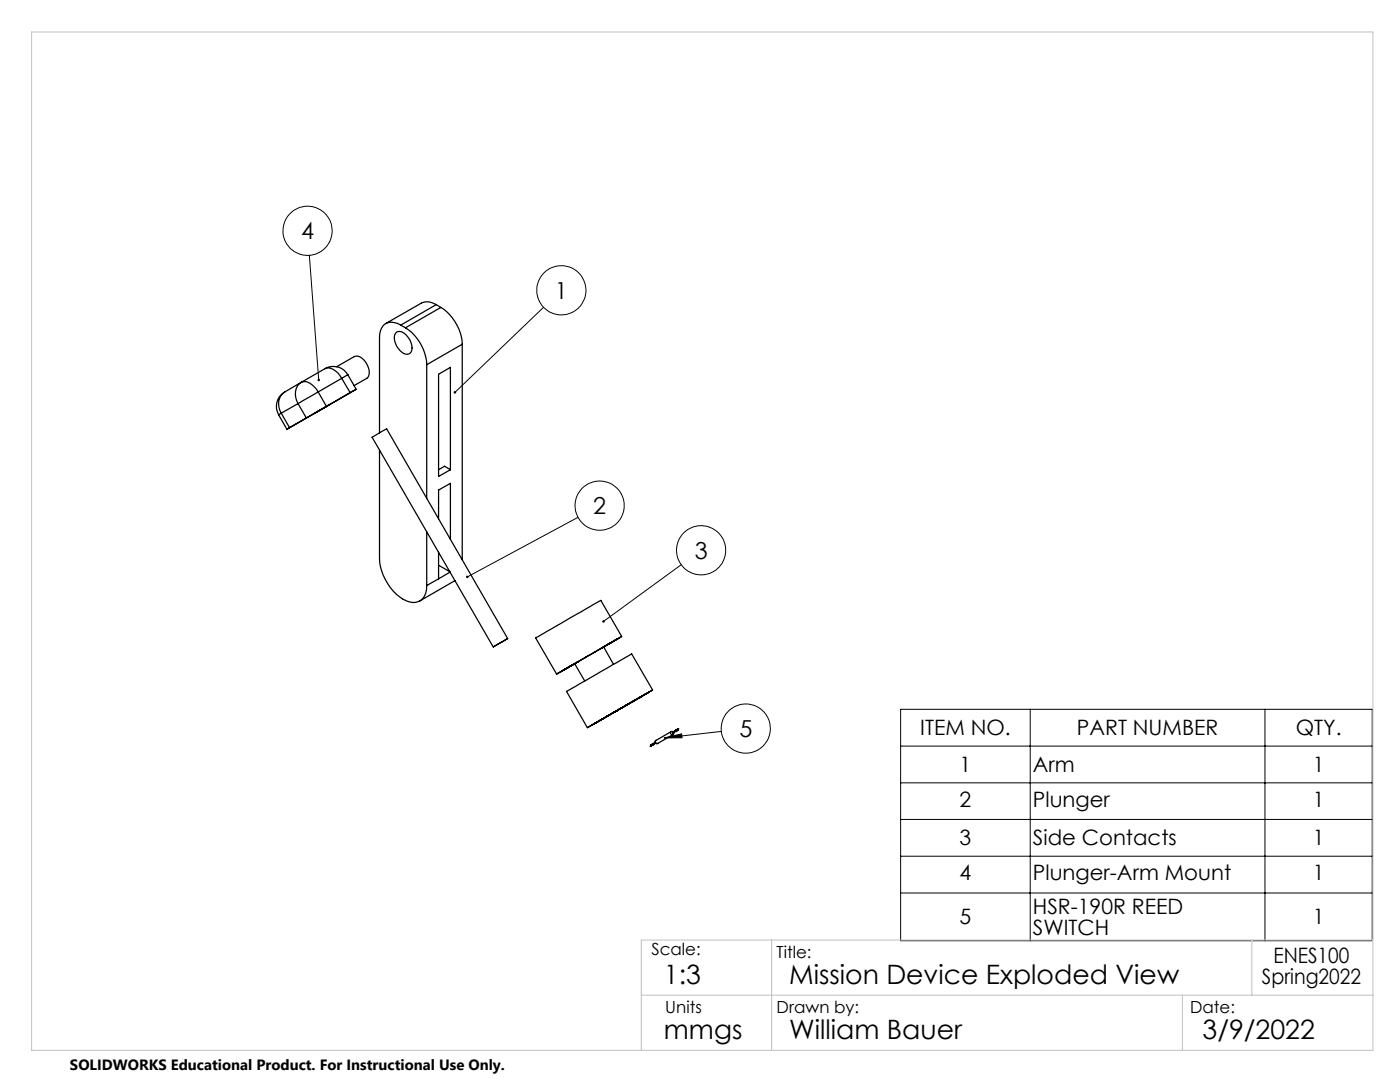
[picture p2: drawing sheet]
<svg xmlns="http://www.w3.org/2000/svg" width="279mm" height="216mm" viewBox="0 0 279 216" stroke-linecap="round" stroke-linejoin="round" font-family="sans-serif">
<circle cx="134.8" cy="145.9" r=".06" fill="none" stroke="#808080" stroke-width=".25"/>
<g fill="none" stroke="#000" stroke-width=".2">
<path d="M61.7 50.9l1.9 24.9M108.5 61.3l-17.7 17M115.4 103.2l-22.1 11.9M136 112.7l-15.6 11.3M132.5 147.2l3.5-.8 .1 .8zM144 145.9l-11.5 1.3M179.7 141.5h94.2v46.2h-94.2zM179.7 148.9h94.2M179.7 156.2h94.2M205.6 141.5v46.2M252.4 141.5v46.2M179.7 163.5h94.2"/>
<path d="M179.7 170.9h94.2M179.7 178.2h94.2"/>
<circle cx="61.4" cy="46.1" r="4.9"/>
<circle cx="112" cy="57.9" r="4.9"/>
<circle cx="119.7" cy="100.9" r="4.9"/>
<circle cx="139.9" cy="109.8" r="4.9"/>
<circle cx="148.8" cy="145.4" r="4.9"/>
</g>
<path d="M6.3 6.4h267.7v203.2h-267.7zM128 198.6h146M154 187.6v22M236 198.6v11M249.8 187.6v11M274 187.6h-146v22" fill="none" stroke="#c0c0c0" stroke-width=".2"/>
<path d="M90.6 78.1v.3l.2-.1-.2 .2a.26 .26 0 0 0 .4 0 .26 .26 0 0 0 0-.4 .26 .26 0 0 0-.4 0zM63.4 75.7a.25 .25 0 0 0 0 .2 .25 .25 0 0 0 .2 .2v-.3v.3a.26 .26 0 0 0 .2-.4 .26 .26 0 0 0-.4 0zM93.1 114.9l-.1 .3 .3-.1-.3 .1a.26 .26 0 0 0 .4 .1 .26 .26 0 0 0 .1-.4 .26 .26 0 0 0-.4 0zM120.2 123.9v.2l.2-.1-.2 .1a.25 .25 0 0 0 .4 .1 .25 .25 0 0 0 0-.4 .25 .25 0 0 0-.4 .1zM132.5 147.2l3.5-.8 .1 .8z" fill="#000"/>
<g fill="none" stroke="#000" stroke-width=".25">
<path d="M56.8 78.2a3.3 3.3 0 0 0-1.2 4.6M56.8 78.2a3 3 0 0 0-.7 4.2M60.1 76.3a3.1 3.1 0 0 0-.6 4.2M60.1 76.3a2.3 2.3 0 0 1 2.6 .9l.8 1M60.1 76.3l-3.3 1.9M63.5 78.2l-4 2.3M63.5 78.2l1.7 2.9M64.9 73.6a3.3 3.3 0 0 1 4.5 1.2M64.9 73.6a2.35 2.35 0 0 1 2.6 .8l.7 1.1M64.9 73.6l-4.8 2.7M67.2 73.2l3.5-2a1.75 1.75 0 0 1 2 .8 2.88 2.88 0 0 1 .7 3.4l-2.7 1.5M68.2 75.5l-4.7 2.7"/>
<path d="M68.2 75.5l1.7 2.9M69.4 74.8l-1.2 .7M69.4 74.8l1.7 2.9M69.9 78.4l1.2-.7-13.8 8 .5-.4M69.9 78.4l-4.7 2.7M79.2 66.3a1.74 1.74 0 0 1 2.1 .8 2.75 2.75 0 0 1 .6 3.3 1.5 1.5 0 0 1-2.1-.5 3 3 0 0 1-.8-3.4zM80 64.9a2.77 2.77 0 0 0-3.6 .2 3.7 3.7 0 0 0-.7 2.2v19.1M80 64.9l.9 .5M80.9 65.4a9.4 9.4 0 0 1 4.3 7.4M85.2 72.8v26.6M87.1 60.8a2.96 2.96 0 0 0-3-.3l-7.1 4.1M87.1 60.8l-7.1 4.1"/>
<path d="M87.1 60.8l.9 .5M87.5 74.7l2.4-1.4v20.4l-2.4 1.4zM88 61.3a9.4 9.4 0 0 1 4.3 7.4M88 61.3l-7.1 4.1M92.3 68.7l-7.1 4.1M92.3 68.7v43M55.6 82.8l1.7 2.9M56.1 82.4l-.5 .4M56.1 82.4l1.7 2.9M59.5 80.5l1.6 2.9M59.5 80.5l-3.4 1.9M61.1 83.4l-3.3 1.9"/>
<path d="M62.7 82.5l2.9-1.7zM65.2 81.1l-4.1 2.3M75.7 89.8v21.6a10.2 10.2 0 0 0 5.4 8.5 2.68 2.68 0 0 0 4-2.3l.1-.8M87.5 93.7l1.2-.7 1.2 .7M85.2 106.1v10.7M87.5 103.5v-5.7l2.4-1.4v11.2M87.5 110.2v5.3M87.5 115.5l-2.3 1.3M87.5 112.8l2.3 1.3M89.8 114.2l-2.3 1.3M90.8 115.9l-7 4M98.5 129l2.8-1.6z"/>
<path d="M101.3 127.4l-24.1-41.9-2.9 1.7 24.1 41.9M113.3 133.2h.1M114.7 132.4l-2.9 1.7 1.5-.9M114.7 132.4l2 3.5M114.7 132.4l-1.4 .8M115.3 132.1l-.6 .3M115.3 132.1h.1M116.8 131.2l.1-.1-4.4 2.6 2.8-1.6M116.8 131.2h.1M120 129.4l2.8-1.7-6 3.5M120 129.4h.1M120.5 129.1l3.6-2.1-13 7.5 3.6-2.1"/>
<path d="M120.5 129.1l-.5 .3M120.5 129.1l1.9 3.5M121.5 128.5l1.8-1.1-2.8 1.7M121.5 128.5h.1M121.5 128.5l-1 .6M124.1 127l-4.2-7.2-12.8 7.4-.2 .1 4.2 7.2M127.6 139.2h.1M130.2 137.7l-4.2-7.2-12.9 7.5 4.1 7.2M117.3 145.2l12.9-7.5zM119.5 143.9h.1M120.9 143.1h.1M120.9 143.1l-2.9 1.7 1.5-.9"/>
<path d="M121.3 142.8l-.4 .3M121.5 142.7h.1M122.3 142.2l2.9-1.6zM123 141.9l-1.5 .8M123 141.9l.1-.1-4.4 2.6 2.8-1.7M123 141.9h.1M124.7 140.9l4.3-2.5zM126 140.1l3.5-2zM126.2 140.1l-6.7 3.8M126.2 140.1l-5.3 3M126.2 140.1h.1M130.2 148.7l-.4 .2"/>
<path d="M130.2 148.7h.1M130.3 148.6h.1M130.3 148.4h.1M130.3 148.4v.1M130.3 148.5l.1 .1M130.3 148.4v.2M130.3 148.5v.1M130.3 148.6l-.1 .1M130.4 148.5h.1M130.4 148.5h-.1M130.4 148.6l-.2 .1M130.4 148.5v.1"/>
<path d="M130.7 148.1l-.8 .5-.1 .3M130.8 148.3l-.4 .2M130.9 147.7a.35 .35 0 0 0-.1 .5 .35 .35 0 0 0 .5 .1M133.9 146l.5 .1M133.9 146a.35 .35 0 0 0 0 .4 .35 .35 0 0 0 .4 .2M133.9 146l-3 1.7M134.3 146.6l-3 1.7M134.4 146.2l-.1 .4M134.8 145.9h.1M134.8 145.8l-.6 .4 .7-.3M134.8 145.8v.1M134.8 145.7h.1"/>
<path d="M134.9 145.7h.1M134.9 145.9h.1M134.9 145.7l-.1 .2M134.9 145.7l-.1 .1M135.3 145.7h.1M135.3 145.7l-.4 .2M135.4 145.7l-.5 .2M135.4 145.4l-.1 .3M135.4 145.4v.3M135.4 145.4l-.6 .4"/>
</g>
<g font-size="5.3">
<text x="132.5" y="196.4">1:3</text>
<text x="157.5" y="196.4">Mission Device Exploded View</text>
<text x="132.5" y="207.4">mmgs</text>
<text x="157.5" y="207.4">William Bauer</text>
<text x="240" y="207.4">3/9/2022</text>
</g>
<g font-size="4.7">
<text x="60.1" y="47.7">4</text>
<text x="110.8" y="59.6">1</text>
<text x="118.4" y="102.6">2</text>
<text x="138.7" y="111.5">3</text>
<text x="147.6" y="147">5</text>
</g>
<g font-size="4.2">
<text x="183.7" y="146.7">ITEM NO.</text>
<text x="214.9" y="146.7">PART NUMBER</text>
<text x="258.6" y="146.7">QTY.</text>
<text x="191.5" y="154">1</text>
<text x="206.1" y="154">Arm</text>
<text x="262" y="154">1</text>
<text x="191.5" y="161">2</text>
<text x="206.1" y="161">Plunger</text>
<text x="262" y="161">1</text>
<text x="191.5" y="168.7">3</text>
<text x="206.1" y="168.7">Side Contacts</text>
<text x="262" y="168.7">1</text>
<text x="191.5" y="175.6">4</text>
<text x="206.1" y="175.6">Plunger-Arm Mount</text>
<text x="262" y="175.6">1</text>
<text x="191.5" y="184.5">5</text>
<text x="206.1" y="182.4">HSR-190R REED</text>
<text x="262" y="184.5">1</text>
<text x="206.1" y="186.5">SWITCH</text>
<text x="251.9" y="196.4">Spring2022</text>
<text x="254.2" y="192.2">ENES100</text>
</g>
<g font-size="3.3">
<text x="130" y="190.6">Scale:</text>
<text x="155" y="191.2">Title:</text>
<text x="132.8" y="202.2">Units</text>
<text x="155" y="202.2">Drawn by:</text>
<text x="237.5" y="202.2">Date:</text>
</g>
<text font-size="3" x="14" y="213.5">SOLIDWORKS Educational Product. For Instructional Use Only.</text>
</svg>
